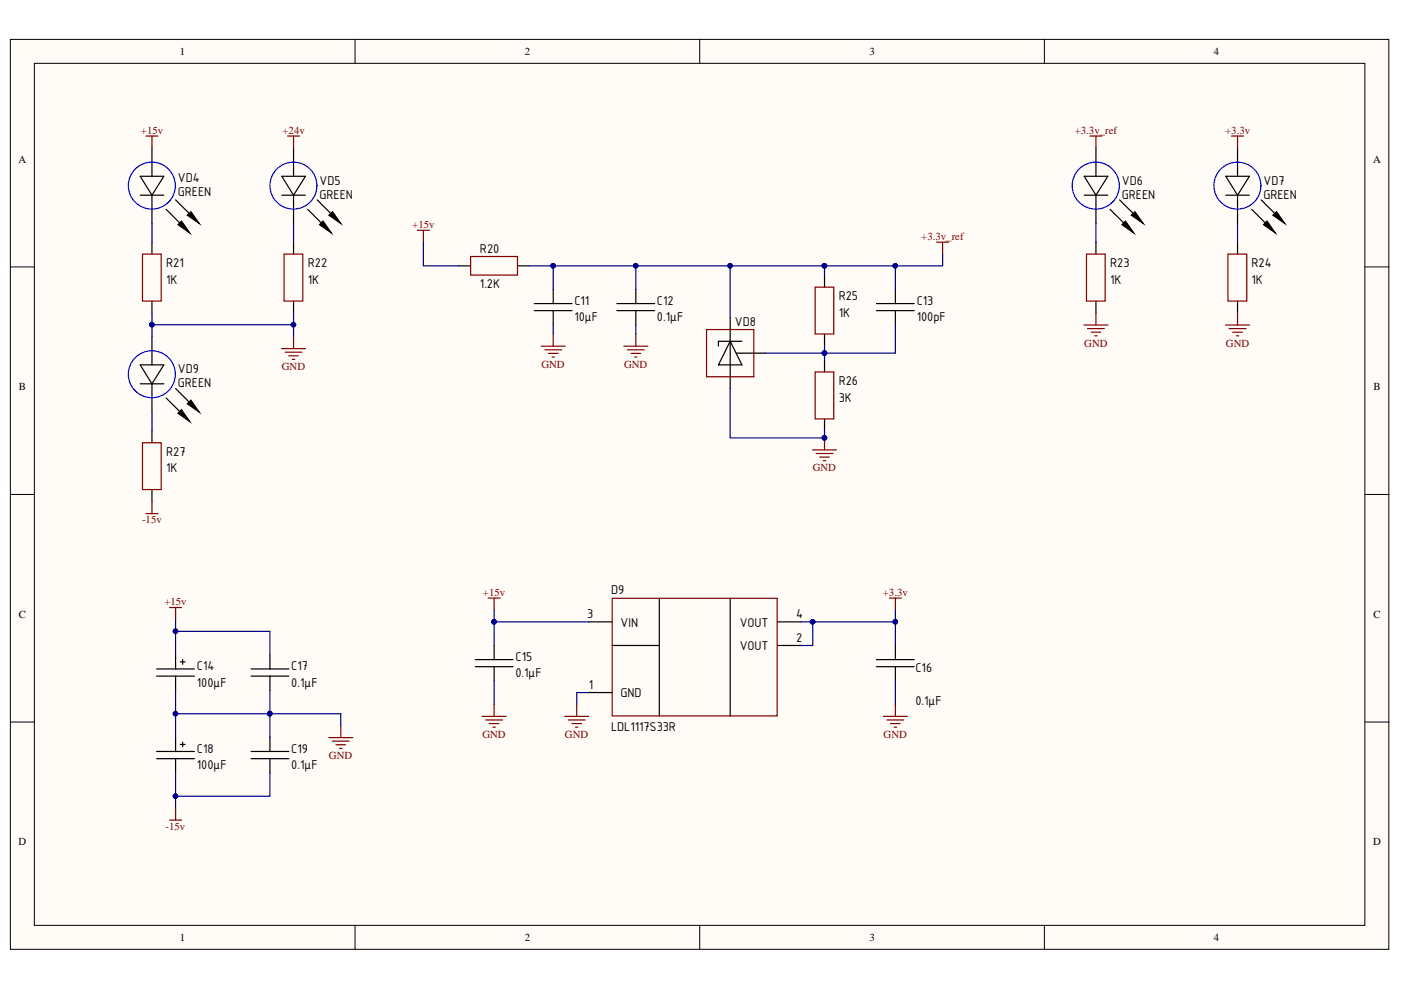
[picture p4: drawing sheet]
<svg xmlns="http://www.w3.org/2000/svg" width="297mm" height="210mm" viewBox="0 0 297 210" stroke-linecap="round" stroke-linejoin="round" font-family="sans-serif">
<g fill="#fffcf8" stroke="#000" stroke-width=".21">
<path d="M2.2 8.4h292.3v192.9h-292.3z"/>
<path d="M7.3 13.4h282.1v182.8h-282.1z"/>
</g>
<path d="M75.3 8.4v5M148.4 8.4v5M221.4 8.4v5M2.2 56.6h5.1M289.4 56.6h5.1M2.2 104.8h5.1M289.4 104.8h5.1M2.2 153.1h5.1M289.4 153.1h5.1M75.3 196.2v5.1M148.4 196.2v5.1M221.4 196.2v5.1" fill="none" stroke="#000" stroke-width=".21"/>
<g fill="none" stroke="#000" stroke-width=".25">
<path d="M32.2 31.4v6M32.2 41.4v6M97.3 56.4h2.5M109.8 56.4h2.5M174.8 58.4v2.5M113.3 64.4h8M113.3 65.9h8M117.3 61.4v3M117.3 65.9v3M130.8 64.4h8M130.8 65.9h8M134.8 61.4v3"/>
<path d="M134.8 65.9v3M154.8 72.4l2.5 5h-5zM154.8 67.4v15M156.1 74.9h6.2M157.3 72.4h-5v1M174.8 70.9v2.5M174.8 76.4v2.5M185.8 64.4h8M185.8 65.9h8M189.8 61.4v3M189.8 65.9v3M174.8 88.9v2.5"/>
<path d="M100.8 139.9h8M104.8 136.9v3M124.8 131.9h5M129.8 136.9h10M139.8 126.9v24.9M154.8 126.9v24.9M164.8 136.9h5M164.8 131.9h5M185.8 139.9h8M189.8 136.9v3M100.8 141.4h8M104.8 141.4v2.9"/>
<path d="M124.8 146.8h5M185.8 141.4h8M189.8 141.4v2.9"/>
</g>
<g fill="none" stroke="#800000" stroke-width=".25">
<path d="M88.5 48.8h2.5M89.8 48.8v2.6M99.8 54.4h9.9v3.9h-9.9zM198.6 51.3h2.5M199.9 51.3v2.6M114.8 73.4h5M115.5 74.2h3.6M116.3 74.9h2M117 75.7h.5M117.3 70.9v2.5M132.3 73.4h5M133 74.2h3.6"/>
<path d="M133.8 74.9h2M134.6 75.7h.5M134.8 70.9v2.5M172.8 60.9h4v9.9h-4zM172.8 78.9h4v9.9h-4zM172.3 95.4h5.1M173 96.2h3.6M173.8 96.9h2M174.6 97.7h.5M174.8 92.9v2.5M103.5 126.8h2.5M104.8 126.8v2.5"/>
<path d="M129.8 126.9h35v24.9h-35zM188.6 126.8h2.5M189.8 126.8v2.5M102.2 151.9h5.1M103 152.7h3.5M103.7 153.4h2.1M104.5 154.2h.5M104.8 149.4v2.5M119.7 151.9h5.1M120.5 152.7h3.6M121.3 153.4h2M122 154.2h.5"/>
<path d="M122.3 149.4v2.5M187.3 151.9h5.1M188.1 152.7h3.5M188.8 153.4h2.1M189.6 154.2h.5M189.8 149.4v2.5"/>
</g>
<path d="M149.8 69.9h10v10h-10z" fill="none" stroke="#980000" stroke-width=".25"/>
<circle cx="174.8" cy="92.8" r=".48" fill="#000080" stroke="#000080" stroke-width=".21"/>
<path d="M29.7 37.4h5l-2.5 4zM29.7 41.4h5M35.2 44.4l3 3M37.2 42.4l3 3" fill="none" stroke="#030000" stroke-width=".25"/>
<circle cx="32.2" cy="39.4" r="5" fill="none" stroke="#00f" stroke-width=".25"/>
<path d="M38.5 46.9l1.7 2.5-2.5-1.8z" fill="#030000"/>
<path d="M38.5 46.9l1.7 2.5-2.5-1.8z" fill="none" stroke="#030000" stroke-width=".25"/>
<path d="M39.7 45.6l.8-.7 1.7 2.5z" fill="#030000"/>
<path d="M39.7 45.6l.8-.7 1.7 2.5zM29.7 77.4h5l-2.5 4zM29.7 81.4h5M35.2 84.4l3 3M37.2 82.4l3 3" fill="none" stroke="#030000" stroke-width=".25"/>
<path d="M32.2 71.4v6M32.2 81.4v6" fill="none" stroke="#000" stroke-width=".25"/>
<circle cx="32.2" cy="79.3" r="5" fill="none" stroke="#00f" stroke-width=".25"/>
<path d="M38.5 86.9l1.7 2.5-2.5-1.8z" fill="#030000"/>
<path d="M38.5 86.9l1.7 2.5-2.5-1.8z" fill="none" stroke="#030000" stroke-width=".25"/>
<path d="M39.7 85.6l.8-.7 1.7 2.5z" fill="#030000"/>
<path d="M59.7 37.4h5.1l-2.6 4zM59.7 41.4h5.1M65.2 44.4l3 3M67.2 42.4l3 3M39.7 85.6l.8-.7 1.7 2.5z" fill="none" stroke="#030000" stroke-width=".25"/>
<path d="M62.2 31.4v6M32.2 51.4v2.5M62.2 41.4v6M32.2 63.9v2.5M32.2 91.4v2.5M32.2 103.8v2.6" fill="none" stroke="#000" stroke-width=".25"/>
<path d="M30.9 28.8h2.6M32.2 28.8v2.6M30.2 53.9h4v9.9h-4zM30.2 93.9h4v9.9h-4zM30.9 108.9h2.6M32.2 106.4v2.5" fill="none" stroke="#800000" stroke-width=".25"/>
<circle cx="62.2" cy="39.4" r="5" fill="none" stroke="#00f" stroke-width=".25"/>
<path d="M68.5 46.9l1.7 2.5-2.4-1.8z" fill="#030000"/>
<path d="M68.5 46.9l1.7 2.5-2.4-1.8z" fill="none" stroke="#030000" stroke-width=".25"/>
<path d="M69.7 45.6l.8-.7 1.8 2.5z" fill="#030000"/>
<path d="M229.9 37.4h5l-2.5 4zM69.7 45.6l.8-.7 1.8 2.5zM229.9 41.4h5M235.4 44.4l3 3M237.4 42.4l3 3" fill="none" stroke="#030000" stroke-width=".25"/>
<path d="M232.4 31.4v6M62.2 51.4v2.5M232.4 41.4v6M62.2 63.9v2.5" fill="none" stroke="#000" stroke-width=".25"/>
<path d="M61 28.8h2.5M62.2 28.8v2.6M60.2 53.9h4v9.9h-4z" fill="none" stroke="#800000" stroke-width=".25"/>
<circle cx="232.3" cy="39.4" r="5" fill="none" stroke="#00f" stroke-width=".25"/>
<path d="M238.6 46.9l1.8 2.5-2.5-1.8z" fill="#030000"/>
<path d="M238.6 46.9l1.8 2.5-2.5-1.8z" fill="none" stroke="#030000" stroke-width=".25"/>
<path d="M239.9 45.6l.7-.7 1.8 2.5z" fill="#030000"/>
<path d="M259.9 37.4h5l-2.5 4zM239.9 45.6l.7-.7 1.8 2.5zM259.9 41.4h5M265.4 44.4l3 3M267.4 42.4l3 3" fill="none" stroke="#030000" stroke-width=".25"/>
<path d="M262.4 31.4v6M232.4 51.4v2.5M262.4 41.4v6M232.4 63.9v2.5" fill="none" stroke="#000" stroke-width=".25"/>
<path d="M231.1 28.8h2.5M232.4 28.8v2.6M230.4 53.9h3.9v9.9h-3.9zM229.8 68.9h5.1M230.6 69.7h3.5M231.3 70.4h2.1M232.1 71.2h.5M232.4 66.4v2.5" fill="none" stroke="#800000" stroke-width=".25"/>
<circle cx="262.4" cy="39.4" r="5" fill="none" stroke="#00f" stroke-width=".25"/>
<path d="M268.6 46.9l1.8 2.5-2.5-1.8z" fill="#030000"/>
<path d="M268.6 46.9l1.8 2.5-2.5-1.8z" fill="none" stroke="#030000" stroke-width=".25"/>
<path d="M269.9 45.6l.7-.7 1.8 2.5z" fill="#030000"/>
<path d="M269.9 45.6l.7-.7 1.8 2.5z" fill="none" stroke="#030000" stroke-width=".25"/>
<g fill="none" stroke="#000" stroke-width=".25">
<path d="M262.4 51.4v2.5M262.4 63.9v2.5M37.2 138.8v3M38.7 139.9v.9M57.2 138.8v3M33.2 141.8h8M33.2 143.4h8M33.2 159.3h8M37.2 143.4v3M37.2 156.3v3M38.2 140.3h1M38.2 157.8h1"/>
<path d="M38.7 157.3v1M53.2 141.8h8M53.2 143.4h8M53.2 159.3h8M57.2 143.4v3M57.2 156.3v3M33.2 160.9h8M37.2 160.9v3M53.2 160.9h8M57.2 160.9v3"/>
</g>
<g fill="none" stroke="#800000" stroke-width=".25">
<path d="M261.1 28.8h2.6M262.4 28.8v2.6M260.3 53.9h4v9.9h-4zM59.7 73.9h5.1M60.5 74.7h3.5M61.2 75.4h2.1M62 76.2h.5M62.2 71.4v2.5M259.8 68.9h5.1M260.6 69.7h3.6M261.4 70.4h2M262.1 71.2h.5"/>
<path d="M262.4 66.4v2.5M36 128.8h2.5M37.2 128.8v2.5M69.7 156.4h5.1M70.5 157.1h3.5M71.2 157.9h2.1M72 158.7h.5M72.3 153.8v2.6M36 173.9h2.5M37.2 171.3v2.6"/>
</g>
<g fill="none" stroke="#000080" stroke-width=".25">
<path d="M32.2 47.4v4M62.2 47.4v4M89.8 51.4v5h7.5M112.3 56.4h42.5M117.3 56.4v5M134.8 56.4v5M174.8 56.4h-20v11M174.8 56.4v2M189.8 56.4v5M199.9 53.9v2.5h-25.1M232.4 47.4v4M262.4 47.4v4"/>
<path d="M32.2 66.4v5M32.2 68.9h30M62.2 66.4v5M117.3 68.9v2M134.8 68.9v2M174.8 73.4v1.5h-12.5M189.8 68.9v6h-15v1.5M32.2 87.4v4M154.8 82.4v10.5h20v-1.5M37.2 131.3v2.6h20v4.9M37.2 133.9v4.9M104.8 131.9h20"/>
<path d="M104.8 129.3v7.6M169.8 131.9h2.5v5h-2.5M172.3 131.9h17.5v5M189.8 129.3v2.6M37.2 146.4v4.9h20v5M37.2 151.3v5M57.2 146.4v4.9h15.1v2.5M104.8 144.3v5.1M124.8 146.8h-2.5v2.6M189.8 144.3v5.1M37.2 163.9v7.4M57.2 163.9v4.9h-20"/>
</g>
<g fill="#000080" stroke="#000080" stroke-width=".21">
<circle cx="32.2" cy="68.8" r=".48"/>
<circle cx="62.2" cy="68.8" r=".48"/>
<circle cx="37.2" cy="168.8" r=".48"/>
<circle cx="37.2" cy="151.3" r=".48"/>
<circle cx="57.2" cy="151.3" r=".49"/>
<circle cx="37.2" cy="133.8" r=".48"/>
<circle cx="104.7" cy="131.8" r=".48"/>
<circle cx="117.3" cy="56.3" r=".48"/>
<circle cx="134.8" cy="56.3" r=".48"/>
<circle cx="154.8" cy="56.3" r=".48"/>
<circle cx="174.8" cy="92.8" r=".48"/>
<circle cx="174.8" cy="56.3" r=".48"/>
<circle cx="174.8" cy="74.9" r=".48"/>
<circle cx="172.3" cy="131.8" r=".49"/>
<circle cx="189.8" cy="131.8" r=".48"/>
<circle cx="189.8" cy="56.3" r=".48"/>
</g>
<g font-size="2.9">
<text x="37.7" y="41.6">GREEN</text>
<text x="37.7" y="38.6">VD4</text>
<text x="67.8" y="39.1">VD5</text>
<text x="237.9" y="39.1">VD6</text>
<text x="267.9" y="39.1">VD7</text>
<text x="67.8" y="42.1">GREEN</text>
<text x="237.9" y="42.1">GREEN</text>
<text x="267.9" y="42.1">GREEN</text>
<text x="101.8" y="53.6">R20</text>
<text x="35.2" y="56.6">R21</text>
<text x="65.3" y="56.6">R22</text>
<text x="235.4" y="56.6">R23</text>
<text x="265.4" y="56.6">R24</text>
<text x="35.2" y="60.1">1K</text>
<text x="65.3" y="60.1">1K</text>
<text x="101.8" y="61.1">1.2K</text>
<text x="121.8" y="64.6">C11</text>
<text x="139.3" y="64.6">C12</text>
<text x="177.8" y="63.6">R25</text>
<text x="194.4" y="64.6">C13</text>
<text x="235.4" y="60.1">1K</text>
<text x="265.4" y="60.1">1K</text>
<text x="121.8" y="68.1">10μF</text>
<text x="139.3" y="68.1">0.1μF</text>
<text x="155.8" y="69.1">VD8</text>
<text x="177.8" y="67.1">1K</text>
<text x="194.4" y="68.1">100pF</text>
<text x="37.7" y="82.1">GREEN</text>
<text x="37.7" y="79.1">VD9</text>
<text x="177.8" y="81.6">R26</text>
<text x="177.8" y="85.1">3K</text>
<text x="35.2" y="100.1">1K</text>
<text x="35.2" y="96.6">R27</text>
<text x="129.6" y="125.9">D9</text>
<text x="124.5" y="131.1">3</text>
<text x="168.8" y="131.1">4</text>
<text x="131.6" y="132.9">VIN</text>
<text x="156.8" y="137.9">VOUT</text>
<text x="156.8" y="132.9">VOUT</text>
<text x="168.8" y="136.1">2</text>
<text x="41.7" y="142.1">C14</text>
<text x="61.8" y="142.1">C17</text>
<text x="109.3" y="143.6">0.1μF</text>
<text x="109.3" y="140.1">C15</text>
<text x="194.1" y="142.4">C16</text>
<text x="41.7" y="145.6">100μF</text>
<text x="61.8" y="145.6">0.1μF</text>
<text x="124.9" y="146.1">1</text>
<text x="131.6" y="147.9">GND</text>
<text x="194.1" y="149.5">0.1μF</text>
<text x="129.6" y="154.9">LDL1117S33R</text>
<text x="41.7" y="159.6">C18</text>
<text x="61.8" y="159.6">C19</text>
<text x="41.7" y="163.1">100μF</text>
<text x="61.8" y="163.1">0.1μF</text>
</g>
<g font-size="2.3">
<text x="38.2" y="11.7">1</text>
<text x="111.2" y="11.7">2</text>
<text x="184.3" y="11.7">3</text>
<text x="257.4" y="11.7">4</text>
<text x="3.9" y="34.5">A</text>
<text x="291.1" y="34.5">A</text>
<text x="4" y="82.8">B</text>
<text x="291.2" y="82.8">B</text>
<text x="4" y="131">C</text>
<text x="291.2" y="131">C</text>
<text x="3.9" y="179.2">D</text>
<text x="291.1" y="179.2">D</text>
<text x="38.2" y="199.6">1</text>
<text x="111.2" y="199.6">2</text>
<text x="184.3" y="199.6">3</text>
<text x="257.4" y="199.6">4</text>
</g>
<g font-size="2.3" fill="#800000">
<text x="29.9" y="28.4">+15v</text>
<text x="59.9" y="28.4">+24v</text>
<text x="227.9" y="28.4">+3.3v_ref</text>
<text x="259.7" y="28.4">+3.3v</text>
<text x="87.4" y="48.3">+15v</text>
<text x="195.3" y="50.8">+3.3v_ref</text>
<text x="114.8" y="78">GND</text>
<text x="132.3" y="78">GND</text>
<text x="229.9" y="73.5">GND</text>
<text x="259.9" y="73.5">GND</text>
<text x="59.8" y="78.5">GND</text>
<text x="172.3" y="100">GND</text>
<text x="30.1" y="111">-15v</text>
<text x="34.9" y="128.3">+15v</text>
<text x="102.4" y="126.3">+15v</text>
<text x="187.2" y="126.3">+3.3v</text>
<text x="69.7" y="161">GND</text>
<text x="102.3" y="156.5">GND</text>
<text x="119.8" y="156.5">GND</text>
<text x="187.3" y="156.5">GND</text>
<text x="35.1" y="175.9">-15v</text>
</g>
</svg>
